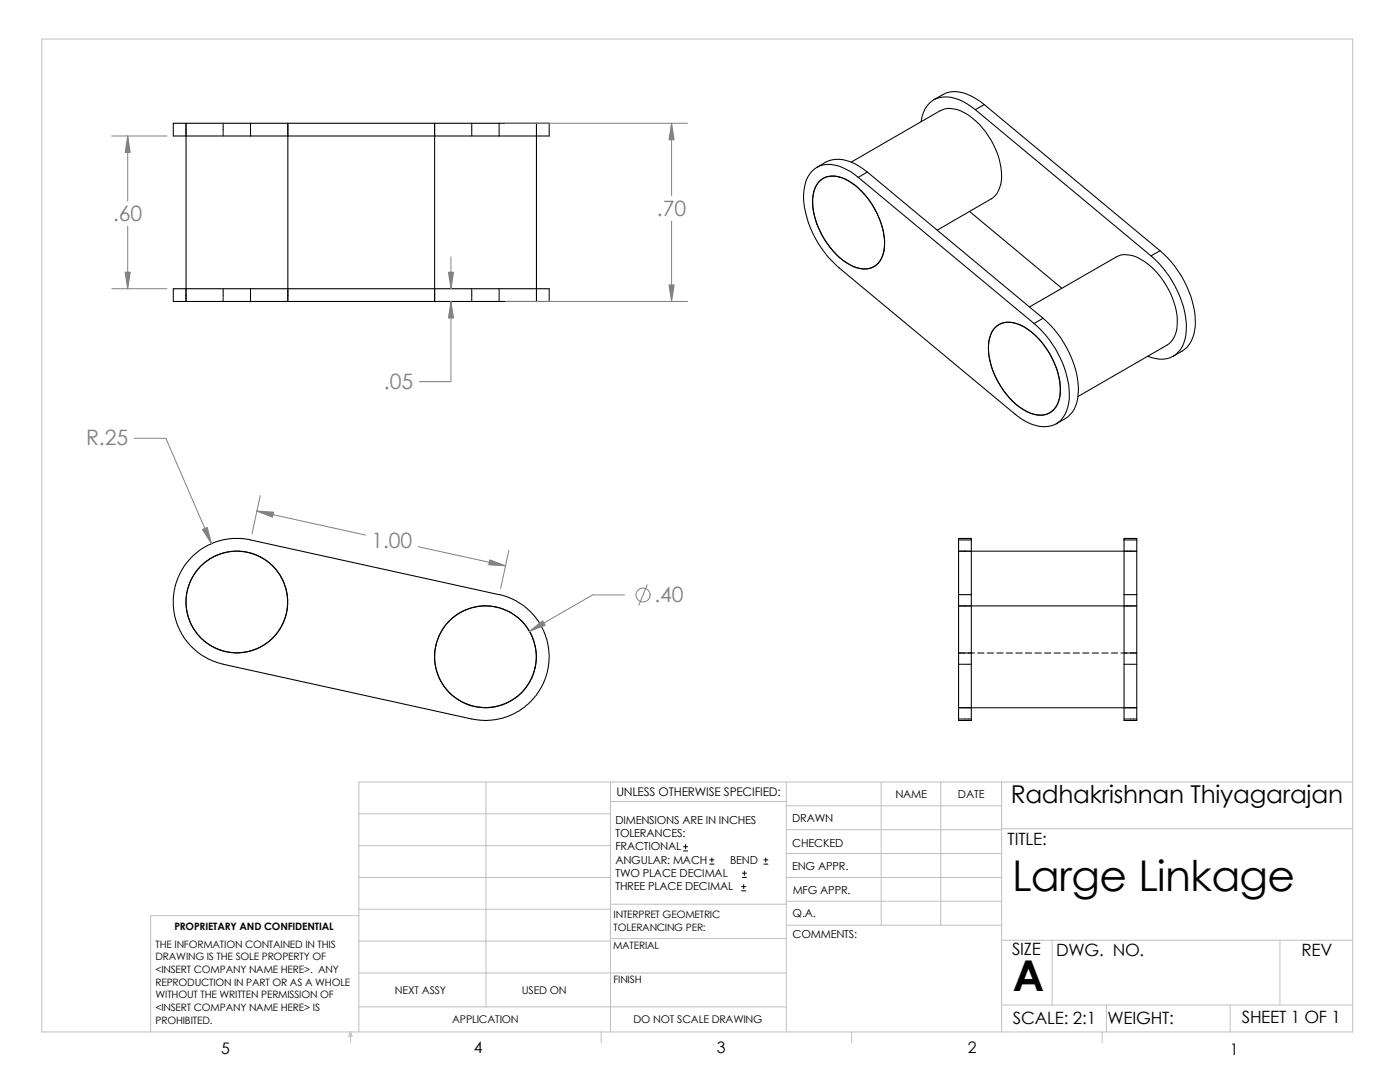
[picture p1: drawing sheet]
<svg xmlns="http://www.w3.org/2000/svg" width="279mm" height="216mm" viewBox="0 0 279 216" stroke-linecap="round" stroke-linejoin="round" font-family="sans-serif">
<g fill="none" stroke="#c0c0c0" stroke-width=".2">
<path d="M8.3 7.8h261.7v198.1h-261.7zM97 156v44.9M121.8 159.9h35.1M121.8 156v49.9M156.9 156v49.9M175.9 156v28.6M187.7 156v28.6M199.9 156v49.9M270 156h-198.4v49.9M71.6 162.4h50.2M71.6 175.1h50.2M71.6 168.7h50.2"/>
<path d="M156.9 179.8h43M156.9 170.3h43M156.9 175.1h43M156.9 160.8h43M156.9 165.6h43M199.9 165.4h70.1M71.6 194.1h85.3M71.6 182.7h-41.5v23.2M71.6 181.4h50.2M71.6 187.8h50.2M121.8 180.4h35.1M121.8 187.3h35.1"/>
<path d="M156.9 184.6h43M199.9 187.6h70.1M210 187.6v12.9M255.4 187.6v12.9M69.9 205.9v2.2M69.9 205.9l.4 .9h-.7zM71.6 200.9h85.3M120 205.9v2.2M170 205.9v2.2M199.9 200.5h70.1M220 205.9v2.2M220.8 200.5v5.4"/>
<path d="M245.5 200.5v5.4"/>
</g>
<g fill="none" stroke="#000" stroke-width=".2">
<path d="M37.1 24.6v2.5M44.5 24.6v2.5M57.4 24.6v2.5M86.7 24.6v2.5M94.1 24.6v2.5M107.1 24.6v2.5M37.1 57.6v2.6M44.5 57.6v2.6M57.4 57.6v2.6M86.7 57.6v2.6M94.1 57.6v2.6M107.1 57.6v2.6"/>
<path d="M191.3 110h2.5M224.3 110h2.6M191.3 132.5h2.5M191.3 120.9h2.5M191.3 130.3h3.2M195.1 130.3h1.3M197 130.3h1.3M198.9 130.3h1.3M200.8 130.3h1.3M202.7 130.3h1.3M204.6 130.3h1.3M206.5 130.3h1.3"/>
<path d="M208.4 130.3h1.3M210.4 130.3h1.2M212.3 130.3h1.2M214.2 130.3h1.2M216.1 130.3h1.2M218 130.3h1.2M219.9 130.3h1.2M221.8 130.3h1.3M223.7 130.3h3.2M224.3 132.5h2.6M224.3 120.9h2.6M191.3 143.5h2.5"/>
<path d="M191.3 141.2h2.5M224.3 143.5h2.6M224.3 141.2h2.6M136.4 169.8h.8M136.4 169h.8M136.8 168.5v.9M141.6 172.4h.9M141.6 171.6h.9M142.1 171.2v.8M148 177.8h.8M148 176.9h.8M148.2 175.1h.8"/>
<path d="M148.2 174.2h.8M148.4 176.5v.8M148.5 173.8v.9M152.4 172.4h.8M152.4 171.6h.8M152.8 171.2v.8"/>
</g>
<g fill="none" stroke="#000" stroke-width=".21">
<path d="M186.4 19.9l1.8-1a5.8 5.8 0 0 1 5.8 .4l2.4 1.6M37.1 27.1v30.5M50 24.6h-15.4v2.5h15.4M50 24.6v2.5M50 27.1h49.6M50 24.6h49.6M57.4 27.1v30.5M86.7 27.1v30.5M99.6 24.6h10v2.5h-10M99.6 24.6v2.5M107.1 27.1v30.5M163 33.4a7.5 7.5 0 0 1 3.8-1.6 9.2 9.2 0 0 1 6.3 2.5"/>
<path d="M163.7 36a4.4 4.4 0 0 1 4.9-.3 15.4 15.4 0 0 1 7.9 13.8 4 4 0 0 1-4.6 4.1 11.8 11.8 0 0 1-7.4-5.9 13.1 13.1 0 0 1-2.1-9.5 4.2 4.2 0 0 1 1.3-2.2zM163.7 36a4.7 4.7 0 0 1 5.7 .1 16 16 0 0 1 7.1 12.7 4.6 4.6 0 0 1-2.8 4.7 6.3 6.3 0 0 1-5.4-1.5 16.1 16.1 0 0 1-6.1-12.4 5.2 5.2 0 0 1 1.5-3.6zM169.9 32.3l17.7-10.2a5.5 5.5 0 0 1 5.8 .9 15.8 15.8 0 0 1 6.5 13l-.2 .7a4.2 4.2 0 0 1-1.9 3l-10.8 6.2M171.3 35.4a9.1 9.1 0 0 0-7-2.5 5 5 0 0 0-3.8 4.6 17 17 0 0 0 2.7 10.9l1.9 2.7 2.3 2.3 35.1 29.2a8.2 8.2 0 0 0 7.6 2.3 5.6 5.6 0 0 0 3.3-5.3 19.8 19.8 0 0 0-7-15M171.3 35.4l35.1 29.2M173.1 34.3l-1.8 1.1M173.1 34.3l35.1 29.2M194.6 21.9a8.8 8.8 0 0 0-6.9-2.5 5.2 5.2 0 0 0-3.9 4.9M194.6 21.9l35.1 29.2M196.4 20.9l-1.8 1M196.4 20.9l35.1 29.1M50 57.6h-15.4v2.6h15.4"/>
<path d="M50 57.6v2.6M50 57.6h49.6M99.6 57.6h10v2.6h-10M99.6 57.6v2.6M193.5 42.2l18.4 15.3M229.7 51.1a20.4 20.4 0 0 1 7.1 14.1 6.4 6.4 0 0 1-2.7 5.9 5.5 5.5 0 0 1-5 0M231.5 50a19.8 19.8 0 0 1 7 15.1 6.5 6.5 0 0 1-4.4 6M231.5 50l-1.8 1.1M50 60.2h49.6M198.7 65.2a4.3 4.3 0 0 1 4.8-.4 15.3 15.3 0 0 1 8.1 13.7 4.3 4.3 0 0 1-3.3 4.3 8.3 8.3 0 0 1-6.8-3.4 15.3 15.3 0 0 1-4.2-11.2l.2-.7a4.2 4.2 0 0 1 1.2-2.3zM198.8 65.2a4.4 4.4 0 0 1 4.9-.3 15.4 15.4 0 0 1 7.9 13.8 4.1 4.1 0 0 1-6 3.7 15.4 15.4 0 0 1-7.9-10.1 8 8 0 0 1 .7-6.7zM205.4 61.3l17.3-10a5 5 0 0 1 5 .5 15.7 15.7 0 0 1 7.2 12.6 4.9 4.9 0 0 1-2 4.5l-17.8 10.2"/>
<path d="M208.2 63.5a20.4 20.4 0 0 1 7 14.1 6.5 6.5 0 0 1-4.4 7M208.2 63.5l-1.8 1.1M99.6 118.6l1.8 .6 1.6 .7 1.7 1.1 2.2 2.2 .8 1.1 1.1 2.3 .5 1.9 .3 2.2-.2 2.6-.4 1.7-1 2.2-1.1 1.7-1.6 1.6-1.7 1.4-1.5 .8-1.9 .6-3 .5-2.6-.2-50.1-11.1M99.6 118.7l-50.1-11.1-3.1-.2-2 .3-2.4 .8-2 1.2-1.3 1-1.8 2-1.2 2.2-.8 2.2-.3 2.2v1.7l.2 1.8 .6 2 .8 1.6 1.4 2 1.8 1.7 1.4 1 1.8 .9 1.9 .5M191.3 118.7v25.1h2.5v-25.1M191.3 107.7v-.3h2.5v.3M191.3 118.7h2.5M191.3 107.7h2.5M191.3 107.7v11M193.8 110h30.5M193.8 107.7v11M224.3 118.7v25.1h2.6v-25.1"/>
<path d="M224.3 107.7v-.3h2.6v.3M224.3 118.7h2.6M224.3 107.7h2.6M224.3 107.7v11M226.9 107.7v11M48.8 130.1l-2.1 .2-1.8-.3-2.1-.8-1.5-.8-1.4-1.3-1.3-1.7-.7-1.3-.6-2.3-.2-1.1 .2-2.3 .6-2.3 .9-1.6 1.5-1.7 1.7-1.3 1.3-.7 2.3-.7 1.1-.1 2.3 .1 2.3 .7 1.6 .9 1.7 1.4 1.3 1.7 .7 1.3 .7 2.3 .1 2.3-.3 1.8-.7 2.1-.9 1.5-1.2 1.4-1.7 1.3-1.7 .8-2.1 .6M57.1 122.3l-.3 1.3-1.1 2.2-1.5 1.7-1.2 1-1.4 .8-2.4 .8-1.4 .2-2.5-.2-1.5-.4-2.2-1.2-1.4-1.1-1.3-1.6-.8-1.4-.8-2.4-.2-1.3 .2-2.5 .4-1.6 1.2-2.2 1.2-1.5 1.5-1.2 1.4-.8 2.3-.7 1.4-.2 2.5 .2 1.6 .4 2.2 1.1 1.4 1.2 1.3 1.5 .8 1.4 .7 2.4 .2 2.5-.2 1.6M106.8 133.2l-.4 1.3-1.1 2.2-1.4 1.6-1.3 1.1-1.4 .9-2.4 .7-1.3 .2-2.5-.2-1.6-.4-2.2-1.2-1.5-1.1-1.2-1.6-.8-1.4-.8-2.3-.2-1.4 .2-2.5 .4-1.5 1.2-2.3 1.3-1.6 1.4-1.1 1.4-.8 2.4-.7 1.3-.2 2.5 .2 1.6 .4 2.2 1.1 1.3 1.1 1.4 1.6 .8 1.4 .7 2.4 .2 2.5-.2 1.6M193.8 120.9h30.5M193.8 141.2h30.5"/>
<circle cx="96.9" cy="131.1" r="10.2"/>
</g>
<g fill="none" stroke="#808080" stroke-width=".2">
<path d="M22.3 27.1h11M25.5 27.1v13M100.9 24.6h36.3M134 24.6v14.5M22.3 57.6h11M25.5 45.2v12.4M90 51.3v6.3M134 44.1v16.1M90 60.2v16h-6.3M100.9 60.2h36.3M26.8 87.5h6.3l9.1 21M51.9 98.9l-1.6 7.6"/>
<path d="M51.3 102l21.6 4.8M83.5 109.1l17.4 3.8M101.6 109.8l-1.7 7.6M124.6 118.7h-6.3l-12.6 7.3M129.2 116.7l-1.7 4"/>
<circle cx="128.3" cy="118.7" r="1.4"/>
</g>
<g fill="#808080" stroke="#808080" stroke-width=".2">
<path d="M51.3 102l3.3 .2-.2 1z"/>
<path d="M105.7 126l2.6-2.1 .5 .9z"/>
<path d="M97.7 111.7l3.2 1.2-3.4-.2z"/>
<path d="M40.4 105.7l1-.5 .8 3.3z"/>
<path d="M25.5 27.1l.5 3.3h-1z"/>
<path d="M25 54.3h1l-.5 3.3z"/>
<path d="M133.5 56.9h1l-.5 3.3z"/>
<path d="M134 24.6l.5 3.3h-1z"/>
<path d="M90 60.2l.5 3.3h-1z"/>
<path d="M89.5 54.3h1l-.5 3.3z"/>
</g>
<g font-size="8.5">
<text x="202" y="177.9">Large Linkage</text>
<text x="202.1" y="197.8">A</text>
</g>
<text font-size="4.9" x="201.7" y="160.3">Radhakrishnan Thiyagarajan</text>
<g font-size="4.2" fill="#808080">
<text x="22.6" y="44.1">.60</text>
<text x="131.1" y="43">.70</text>
<text x="76.6" y="77.5">.05</text>
<text x="17.2" y="88.8">R.25</text>
<text x="74.1" y="109.3">1.00</text>
<text x="130.6" y="120.1">.40</text>
</g>
<g font-size="3.4">
<text x="201.1" y="168.6">TITLE:</text>
<text x="202" y="190.6">SIZE</text>
<text x="210.8" y="190.7">DWG. NO.</text>
<text x="259.8" y="190.8">REV</text>
<text x="202.1" y="204.3">SCALE: 2:1</text>
<text x="221" y="204.3">WEIGHT:</text>
<text x="247.8" y="204.2">SHEET 1 OF 1</text>
</g>
<g font-size="3.2">
<text x="44.2" y="210.2">5</text>
<text x="94.6" y="210.2">4</text>
<text x="143" y="210.2">3</text>
<text x="193.2" y="210.2">2</text>
<text x="245.4" y="210.4">1</text>
</g>
<text font-size="2.4" x="123" y="158.8">UNLESS OTHERWISE SPECIFIED:</text>
<g font-size="2.2">
<text x="178.7" y="159.2">NAME</text>
<text x="191.2" y="159.3">DATE</text>
<text x="122.8" y="164.4">DIMENSIONS ARE IN INCHES</text>
<text x="122.8" y="167">TOLERANCES:</text>
<text x="158.1" y="164.1">DRAWN</text>
<text x="122.8" y="169.7">FRACTIONAL</text>
<text x="122.8" y="172.3">ANGULAR: MACH</text>
<text x="145.7" y="172.3">BEND</text>
<text x="158.1" y="173.6">ENG APPR.</text>
<text x="158.1" y="168.9">CHECKED</text>
<text x="122.8" y="177.6">THREE PLACE DECIMAL</text>
<text x="122.8" y="175">TWO PLACE DECIMAL</text>
<text x="158.2" y="178.3">MFG APPR.</text>
<text x="158.2" y="183.1">Q.A.</text>
<text x="158.2" y="187.3">COMMENTS:</text>
</g>
<g font-size="2.1">
<text x="78.8" y="198.3">NEXT ASSY</text>
<text x="104.1" y="198.3">USED ON</text>
<text x="90.2" y="204.2">APPLICATION</text>
<text x="126.4" y="204.2">DO NOT SCALE DRAWING</text>
</g>
<g font-size="2">
<text x="34.8" y="185.6">PROPRIETARY AND CONFIDENTIAL</text>
<text x="122.5" y="183.2">INTERPRET GEOMETRIC</text>
<text x="122.5" y="185.7">TOLERANCING PER:</text>
<text x="31" y="189.2">THE INFORMATION CONTAINED IN THIS</text>
<text x="31" y="191.7">DRAWING IS THE SOLE PROPERTY OF</text>
<text x="122.3" y="189.3">MATERIAL</text>
<text x="31" y="194.2">&lt;INSERT COMPANY NAME HERE&gt;. ANY</text>
<text x="31" y="196.7">REPRODUCTION IN PART OR AS A WHOLE</text>
<text x="122.4" y="196.1">FINISH</text>
<text x="31" y="199.2">WITHOUT THE WRITTEN PERMISSION OF</text>
<text x="31" y="201.8">&lt;INSERT COMPANY NAME HERE&gt; IS</text>
<text x="31" y="204.3">PROHIBITED.</text>
</g>
</svg>
